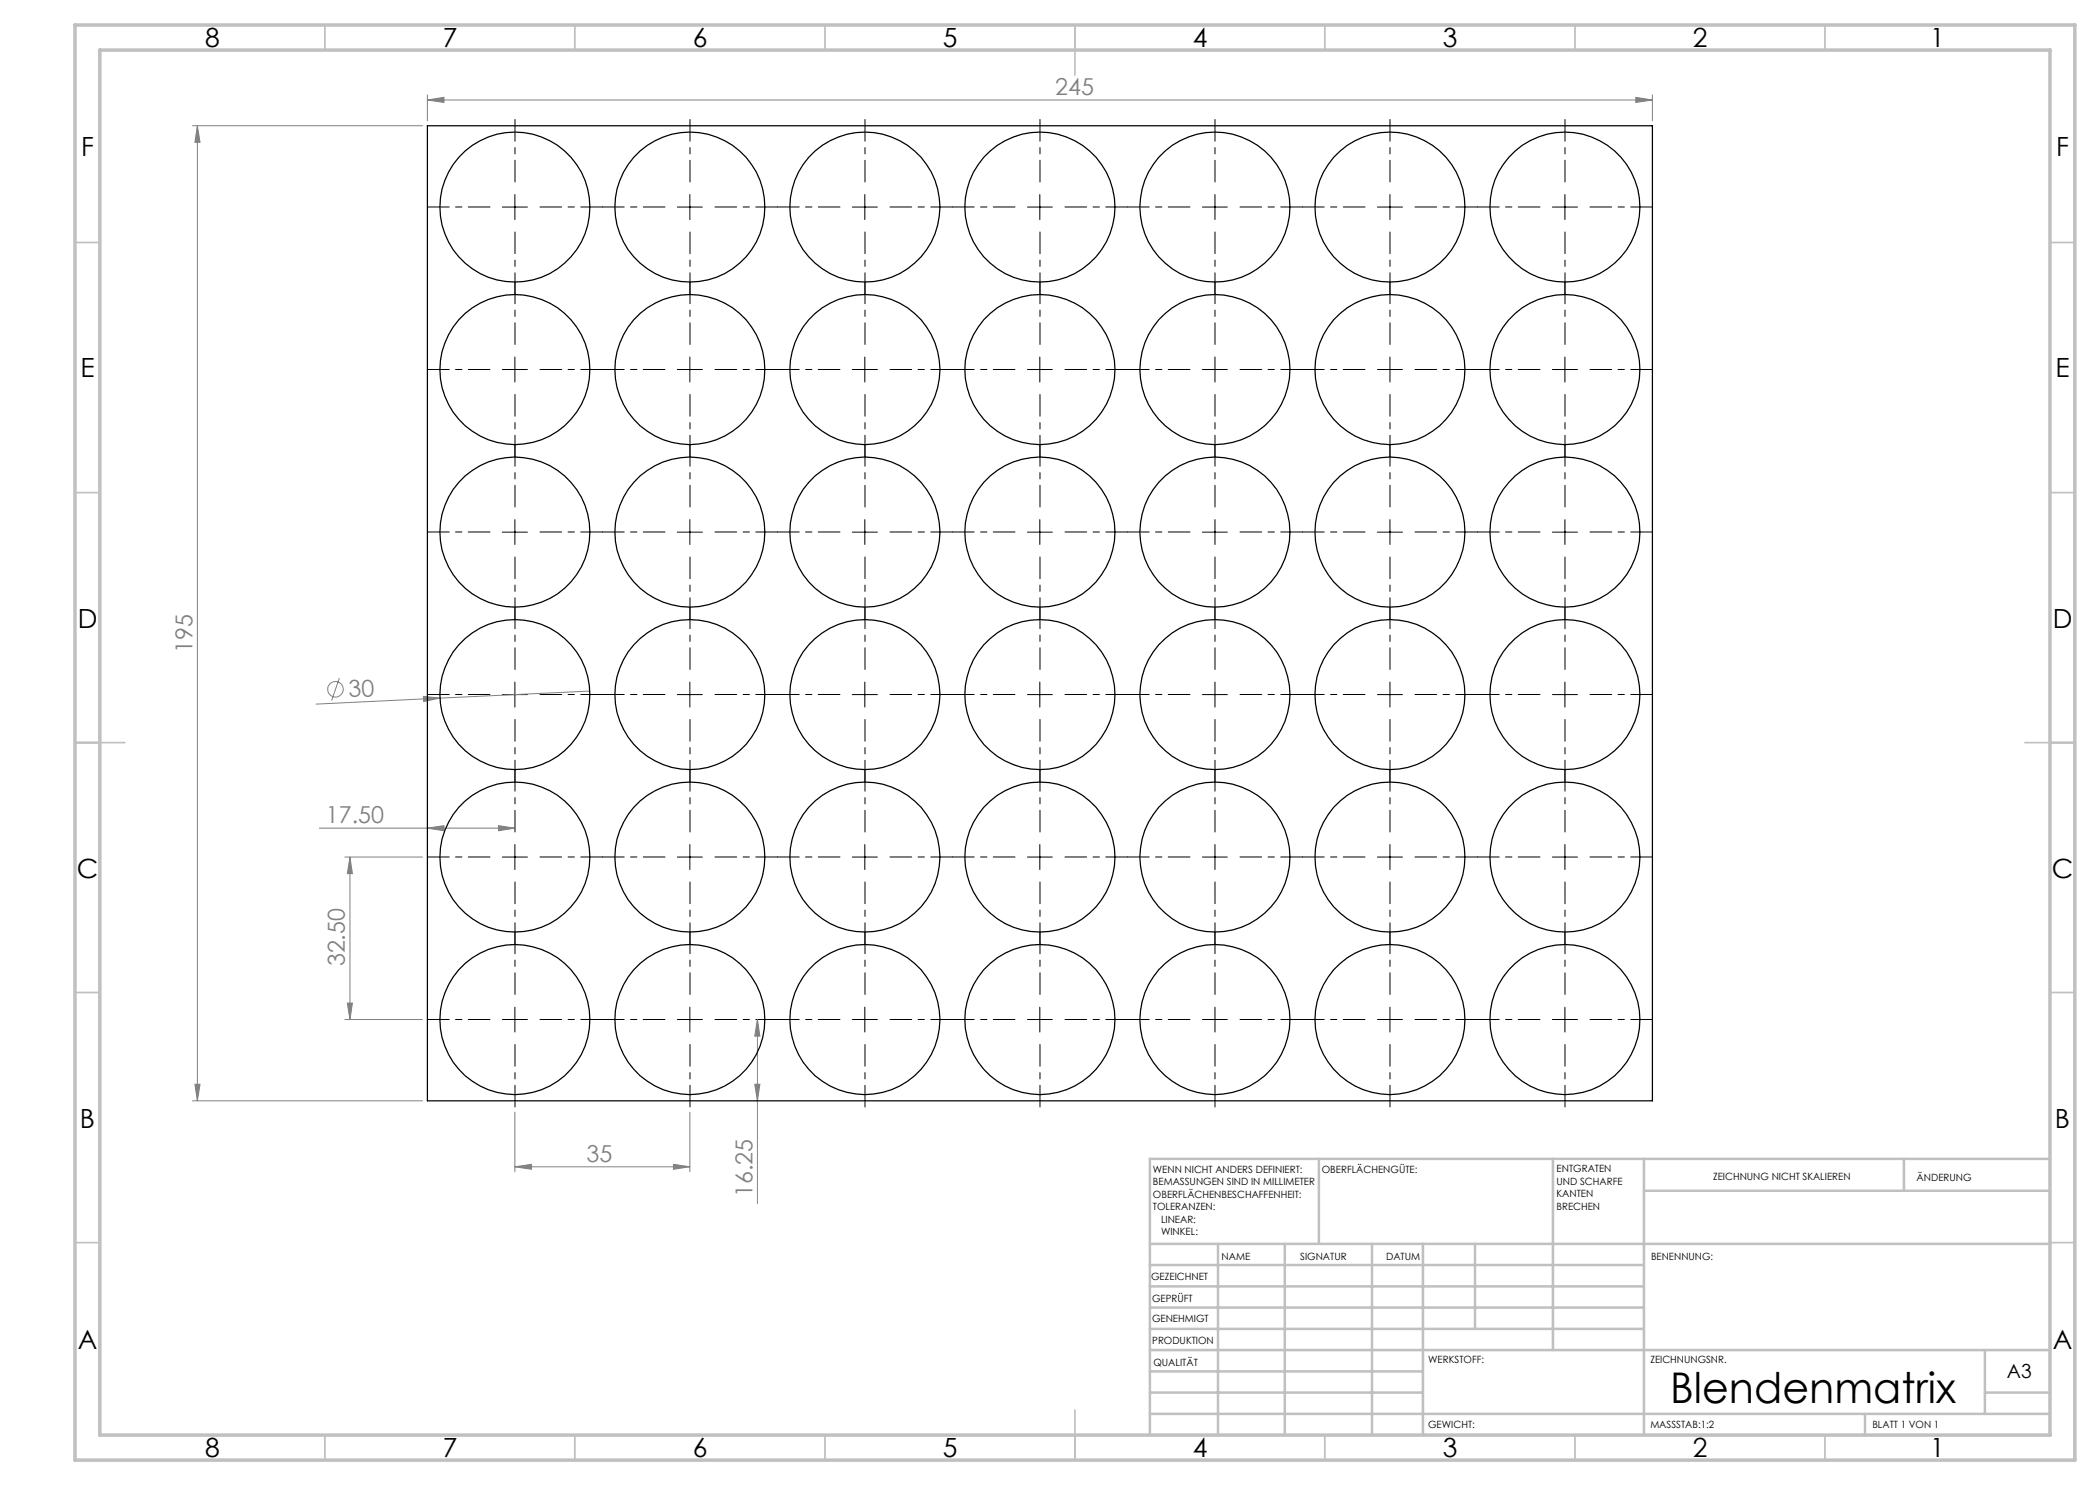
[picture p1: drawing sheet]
<svg xmlns="http://www.w3.org/2000/svg" width="420mm" height="297mm" viewBox="0 0 420 297" stroke-linecap="round" stroke-linejoin="round" font-family="sans-serif">
<g fill="none" stroke="#808080" stroke-width=".2">
<path d="M85.5 20l3.3-.5v1zM85.5 19v5.2M85.5 20h245M327.2 19.5l3.3 .5-3.3 .5zM330.5 19v5.2M38.5 25.1h46M39.5 25.1l.5 3.4h-1zM39.5 25.1v195.1M67.9 135.6l-1.6 4.5M84.7 139.3l3.3 .3-3.3 .7zM88 139.6l-24.8 1.2M118 138.2l-30 1.4"/>
<path d="M63.9 165.6h39.1M69 171.4h15.5M70 171.4l.5 3.3h-1zM70 171.4v32.5M85.5 165.6l3.3-.5v1.1zM99.7 165.1l3.3 .5-3.3 .6zM39 216.8h1l-.5 3.4zM69 203.9h15.5M69.5 200.6h1l-.5 3.3zM151 216.8h1l-.5 3.4zM151.5 203.9v36.8M151.5 203.9l.5 3.3h-1z"/>
<path d="M38.5 220.2h46M103 233.4l3.3-.5v1zM103 222.4v11.9M103 233.4h35M134.7 232.9l3.3 .5-3.3 .5zM138 222.4v11.9"/>
<circle cx="67.1" cy="137.8" r="1.55"/>
</g>
<g fill="none" stroke="#000" stroke-width=".2" stroke-dasharray="15.2 1.3 1.3 1.3" stroke-dashoffset="10.9">
<path d="M103 36.4v-12.5M138 36.4v-12.5M173 36.4v-12.5M208 36.4v-12.5M243 36.4v-12.5M278 36.4v-12.5M313 36.4v-12.5M98 41.4h-12.5M103 46.4v12.5M108 41.4h12.5M133 41.4h-12.5M138 46.4v12.5"/>
<path d="M143 41.4h12.5M168 41.4h-12.5M173 46.4v12.5M178 41.4h12.5M203 41.4h-12.5M208 46.4v12.5M213 41.4h12.5M238 41.4h-12.5M243 46.4v12.5M248 41.4h12.5M273 41.4h-12.5M278 46.4v12.5"/>
<path d="M283 41.4h12.5M308 41.4h-12.5M313 46.4v12.5M318 41.4h12.5M98 73.9h-12.5M103 68.9v-12.5M103 78.9v12.5M108 73.9h12.5M133 73.9h-12.5M138 68.9v-12.5M138 78.9v12.5M143 73.9h12.5"/>
<path d="M168 73.9h-12.5M173 68.9v-12.5M173 78.9v12.5M178 73.9h12.5M203 73.9h-12.5M208 68.9v-12.5M208 78.9v12.5M213 73.9h12.5M238 73.9h-12.5M243 68.9v-12.5M243 78.9v12.5M248 73.9h12.5"/>
<path d="M273 73.9h-12.5M278 68.9v-12.5M278 78.9v12.5M283 73.9h12.5M308 73.9h-12.5M313 68.9v-12.5M313 78.9v12.5M318 73.9h12.5M98 106.4h-12.5M103 101.4v-12.5M103 111.4v12.5M108 106.4h12.5"/>
<path d="M133 106.4h-12.5M138 101.4v-12.5M138 111.4v12.5M143 106.4h12.5M168 106.4h-12.5M173 101.4v-12.5M173 111.4v12.5M178 106.4h12.5M203 106.4h-12.5M208 101.4v-12.5M208 111.4v12.5M213 106.4h12.5"/>
<path d="M238 106.4h-12.5M243 101.4v-12.5M243 111.4v12.5M248 106.4h12.5M273 106.4h-12.5M278 101.4v-12.5M278 111.4v12.5M283 106.4h12.5M308 106.4h-12.5M313 101.4v-12.5M313 111.4v12.5M318 106.4h12.5"/>
<path d="M98 138.9h-12.5M103 133.9v-12.5M108 138.9h12.5M133 138.9h-12.5M138 133.9v-12.5M143 138.9h12.5M168 138.9h-12.5M173 133.9v-12.5M178 138.9h12.5M203 138.9h-12.5M208 133.9v-12.5M213 138.9h12.5"/>
<path d="M238 138.9h-12.5M243 133.9v-12.5M248 138.9h12.5M273 138.9h-12.5M278 133.9v-12.5M283 138.9h12.5M308 138.9h-12.5M313 133.9v-12.5M318 138.9h12.5M103 143.9v12.5M138 143.9v12.5M173 143.9v12.5"/>
<path d="M208 143.9v12.5M243 143.9v12.5M278 143.9v12.5M313 143.9v12.5M98 171.4h-12.5M103 166.4v-12.5M103 176.4v12.5M108 171.4h12.5M133 171.4h-12.5M138 166.4v-12.5M138 176.4v12.5M143 171.4h12.5"/>
<path d="M168 171.4h-12.5M173 166.4v-12.5M173 176.4v12.5M178 171.4h12.5M203 171.4h-12.5M208 166.4v-12.5M208 176.4v12.5M213 171.4h12.5M238 171.4h-12.5M243 166.4v-12.5M243 176.4v12.5M248 171.4h12.5"/>
<path d="M273 171.4h-12.5M278 166.4v-12.5M278 176.4v12.5M283 171.4h12.5M308 171.4h-12.5M313 166.4v-12.5M313 176.4v12.5M318 171.4h12.5M103 198.9v-12.5M138 198.9v-12.5M173 198.9v-12.5M208 198.9v-12.5"/>
<path d="M243 198.9v-12.5M278 198.9v-12.5M313 198.9v-12.5M98 203.9h-12.5M103 208.9v12.5M108 203.9h12.5M133 203.9h-12.5M138 208.9v12.5M143 203.9h12.5M168 203.9h-12.5M173 208.9v12.5M178 203.9h12.5"/>
<path d="M203 203.9h-12.5M208 208.9v12.5M213 203.9h12.5M238 203.9h-12.5M243 208.9v12.5M248 203.9h12.5M273 203.9h-12.5M278 208.9v12.5M283 203.9h12.5M308 203.9h-12.5M313 208.9v12.5M318 203.9h12.5"/>
</g>
<g fill="none" stroke="#000" stroke-width=".2">
<path d="M103 38.9v5M138 38.9v5M173 38.9v5M208 38.9v5M243 38.9v5M278 38.9v5M313 38.9v5M100.5 41.4h5M135.5 41.4h5M170.5 41.4h5M205.5 41.4h5M240.5 41.4h5"/>
<path d="M275.5 41.4h5M310.5 41.4h5M100.5 73.9h5M103 71.4v5M135.5 73.9h5M138 71.4v5M170.5 73.9h5M173 71.4v5M205.5 73.9h5M208 71.4v5M240.5 73.9h5M243 71.4v5"/>
<path d="M275.5 73.9h5M278 71.4v5M310.5 73.9h5M313 71.4v5M100.5 106.4h5M103 103.9v5M135.5 106.4h5M138 103.9v5M170.5 106.4h5M173 103.9v5M205.5 106.4h5M208 103.9v5"/>
<path d="M240.5 106.4h5M243 103.9v5M275.5 106.4h5M278 103.9v5M310.5 106.4h5M313 103.9v5M100.5 138.9h5M103 136.4v5M135.5 138.9h5M138 136.4v5M170.5 138.9h5M173 136.4v5"/>
<path d="M205.5 138.9h5M208 136.4v5M240.5 138.9h5M243 136.4v5M275.5 138.9h5M278 136.4v5M310.5 138.9h5M313 136.4v5M100.5 171.4h5M103 168.9v5M135.5 171.4h5M138 168.9v5"/>
<path d="M170.5 171.4h5M173 168.9v5M205.5 171.4h5M208 168.9v5M240.5 171.4h5M243 168.9v5M275.5 171.4h5M278 168.9v5M310.5 171.4h5M313 168.9v5M100.5 203.9h5M103 201.4v5"/>
<path d="M135.5 203.9h5M138 201.4v5M170.5 203.9h5M173 201.4v5M205.5 203.9h5M208 201.4v5M240.5 203.9h5M243 201.4v5M275.5 203.9h5M278 201.4v5M310.5 203.9h5M313 201.4v5"/>
</g>
<g fill="none" stroke="#c0c0c0" stroke-width=".35">
<path d="M65 5v5M115 5v5M165 5v5M215 5v10M265 5v5M315 5v5M365 5v5M15 48.5h5M410 48.5h5M15 98.5h5M410 98.5h5M15 148.5h10"/>
<path d="M405 148.5h10M15 198.5h5M410 198.5h5M15 248.5h5M410 248.5h5M65 287v5M115 287v5M165 287v5M215 282v10M265 287v5M315 287v5M365 287v5"/>
</g>
<g fill="none" stroke="#c0c0c0" stroke-width=".5">
<path d="M263.8 231.8v17M310.6 231.8v38.2M328.8 231.8v55.2M328.8 238.2h81.2M380.8 231.8v6.4M410 231.8h-180v55.2M230 248.8h180M230 257.3h98.8M230 253h98.8M243.6 248.8v38.2M257 248.8v38.2M274.4 248.8v38.2"/>
<path d="M284.6 248.8v38.2M295 248.8v17M230 265.8h98.8M230 261.5h98.8M230 278.5h54.6M230 274.3h54.6M230 270h180M397 278.5h13M397 270v12.8M230 282.8h180M373 282.8v4.2"/>
</g>
<path d="M15 5h400v287h-400zM20 10h390v277h-390z" fill="none" stroke="#c0c0c0" stroke-width=".7"/>
<g fill="#808080">
<path d="M84.7 139.3l3.3 .3-3.3 .7z"/>
<path d="M103 233.4l3.3-.5v1zM134.7 232.9l3.3 .5-3.3 .5z"/>
<path d="M85.5 20l3.3-.5v1zM327.2 19.5l3.3 .5-3.3 .5z"/>
<path d="M99.7 165.1l3.3 .5-3.3 .6zM85.5 165.6l3.3-.5v1.1z"/>
<path d="M69.5 200.6h1l-.5 3.3zM70 171.4l.5 3.3h-1z"/>
<path d="M39.5 25.1l.5 3.4h-1zM39 216.8h1l-.5 3.4zM151.5 203.9l.5 3.3h-1zM151 216.8h1l-.5 3.4z"/>
</g>
<g fill="none" stroke="#000" stroke-width=".25">
<path d="M85.5 25.1h245v195.1h-245z"/>
<circle cx="103" cy="41.4" r="15"/>
<circle cx="138" cy="41.4" r="15"/>
<circle cx="173" cy="41.4" r="15"/>
<circle cx="208" cy="41.4" r="15"/>
<circle cx="243" cy="41.4" r="15"/>
<circle cx="278" cy="41.4" r="15"/>
<circle cx="313" cy="41.4" r="15"/>
<circle cx="103" cy="73.9" r="15"/>
<circle cx="138" cy="73.9" r="15"/>
<circle cx="173" cy="73.9" r="15"/>
<circle cx="208" cy="73.9" r="15"/>
<circle cx="243" cy="73.9" r="15"/>
<circle cx="278" cy="73.9" r="15"/>
<circle cx="313" cy="73.9" r="15"/>
<circle cx="103" cy="106.4" r="15"/>
<circle cx="138" cy="106.4" r="15"/>
<circle cx="173" cy="106.4" r="15"/>
<circle cx="208" cy="106.4" r="15"/>
<circle cx="243" cy="106.4" r="15"/>
<circle cx="278" cy="106.4" r="15"/>
<circle cx="313" cy="106.4" r="15"/>
<circle cx="103" cy="138.9" r="15"/>
<circle cx="138" cy="138.9" r="15"/>
<circle cx="173" cy="138.9" r="15"/>
<circle cx="208" cy="138.9" r="15"/>
<circle cx="243" cy="138.9" r="15"/>
<circle cx="278" cy="138.9" r="15"/>
<circle cx="313" cy="138.9" r="15"/>
<circle cx="103" cy="171.4" r="15"/>
<circle cx="138" cy="171.4" r="15"/>
<circle cx="173" cy="171.4" r="15"/>
<circle cx="208" cy="171.4" r="15"/>
<circle cx="243" cy="171.4" r="15"/>
<circle cx="278" cy="171.4" r="15"/>
<circle cx="313" cy="171.4" r="15"/>
<circle cx="103" cy="203.9" r="15"/>
<circle cx="138" cy="203.9" r="15"/>
<circle cx="173" cy="203.9" r="15"/>
<circle cx="208" cy="203.9" r="15"/>
<circle cx="243" cy="203.9" r="15"/>
<circle cx="278" cy="203.9" r="15"/>
<circle cx="313" cy="203.9" r="15"/>
</g>
<text font-size="8.5" x="334" y="280.6">Blendenmatrix</text>
<g font-size="5.3">
<text x="41" y="9.5">8</text>
<text x="88.5" y="9.5">7</text>
<text x="138.5" y="9.5">6</text>
<text x="188.5" y="9.5">5</text>
<text x="238.5" y="9.5">4</text>
<text x="288.5" y="9.5">3</text>
<text x="338.5" y="9.5">2</text>
<text x="386" y="9.5">1</text>
<text x="16.2" y="31.3">F</text>
<text x="411.2" y="31.3">F</text>
<text x="16.1" y="75.5">E</text>
<text x="411.1" y="75.5">E</text>
<text x="15.5" y="125.5">D</text>
<text x="410.5" y="125.5">D</text>
<text x="15.4" y="175.5">C</text>
<text x="410.4" y="175.5">C</text>
<text x="16" y="225.5">B</text>
<text x="411" y="225.5">B</text>
<text x="15.5" y="269.8">A</text>
<text x="410.5" y="269.8">A</text>
<text x="41" y="291.5">8</text>
<text x="88.5" y="291.5">7</text>
<text x="138.5" y="291.5">6</text>
<text x="188.5" y="291.5">5</text>
<text x="238.5" y="291.5">4</text>
<text x="288.5" y="291.5">3</text>
<text x="338.5" y="291.5">2</text>
<text x="386" y="291.5">1</text>
</g>
<g font-size="4.7" fill="#808080">
<text x="211" y="19">245</text>
<text x="38.5" y="130.5" transform="rotate(-90 38.5 130.5)">195</text>
<text x="69.8" y="139.4" transform="rotate(-3 69.8 139.4)">30</text>
<text x="65.2" y="164.6">17.50</text>
<text x="69" y="193.3" transform="rotate(-90 69 193.3)">32.50</text>
<text x="117.3" y="232.3">35</text>
<text x="150.5" y="239.4" transform="rotate(-90 150.5 239.4)">16.25</text>
</g>
<text font-size="3.9" x="401.4" y="275.6">A3</text>
<g font-size="2">
<text x="230.6" y="234.6">WENN NICHT ANDERS DEFINIERT:</text>
<text x="230.6" y="237.1">BEMASSUNGEN SIND IN MILLIMETER</text>
<text x="230.6" y="239.6">OBERFLÄCHENBESCHAFFENHEIT:</text>
<text x="264.4" y="234.6">OBERFLÄCHENGÜTE:</text>
<text x="311.3" y="234.5">ENTGRATEN</text>
<text x="311.3" y="237">UND SCHARFE</text>
<text x="311.3" y="239.5">KANTEN</text>
<text x="342.6" y="236">ZEICHNUNG NICHT SKALIEREN</text>
<text x="383.3" y="236.2">ÄNDERUNG</text>
<text x="230.6" y="242.1">TOLERANZEN:</text>
<text x="232.2" y="244.6">LINEAR:</text>
<text x="311.3" y="242">BRECHEN</text>
<text x="232.2" y="247.1">WINKEL:</text>
<text x="244.3" y="252">NAME</text>
<text x="260" y="251.9">SIGNATUR</text>
<text x="277.2" y="251.9">DATUM</text>
<text x="330.2" y="251.9">BENENNUNG:</text>
<text x="230.2" y="256.1">GEZEICHNET</text>
<text x="230.4" y="260.3">GEPRÜFT</text>
<text x="230.4" y="264.4">GENEHMIGT</text>
<text x="230.5" y="268.8">PRODUKTION</text>
<text x="230.7" y="273.1">QUALITÄT</text>
<text x="285.6" y="272.5">WERKSTOFF:</text>
<text x="330.1" y="272.5">ZEICHNUNGSNR.</text>
<text x="285.6" y="285.5">GEWICHT:</text>
<text x="330.1" y="285.6">MASSSTAB:1:2</text>
<text x="374.5" y="285.6">BLATT 1 VON 1</text>
</g>
</svg>
